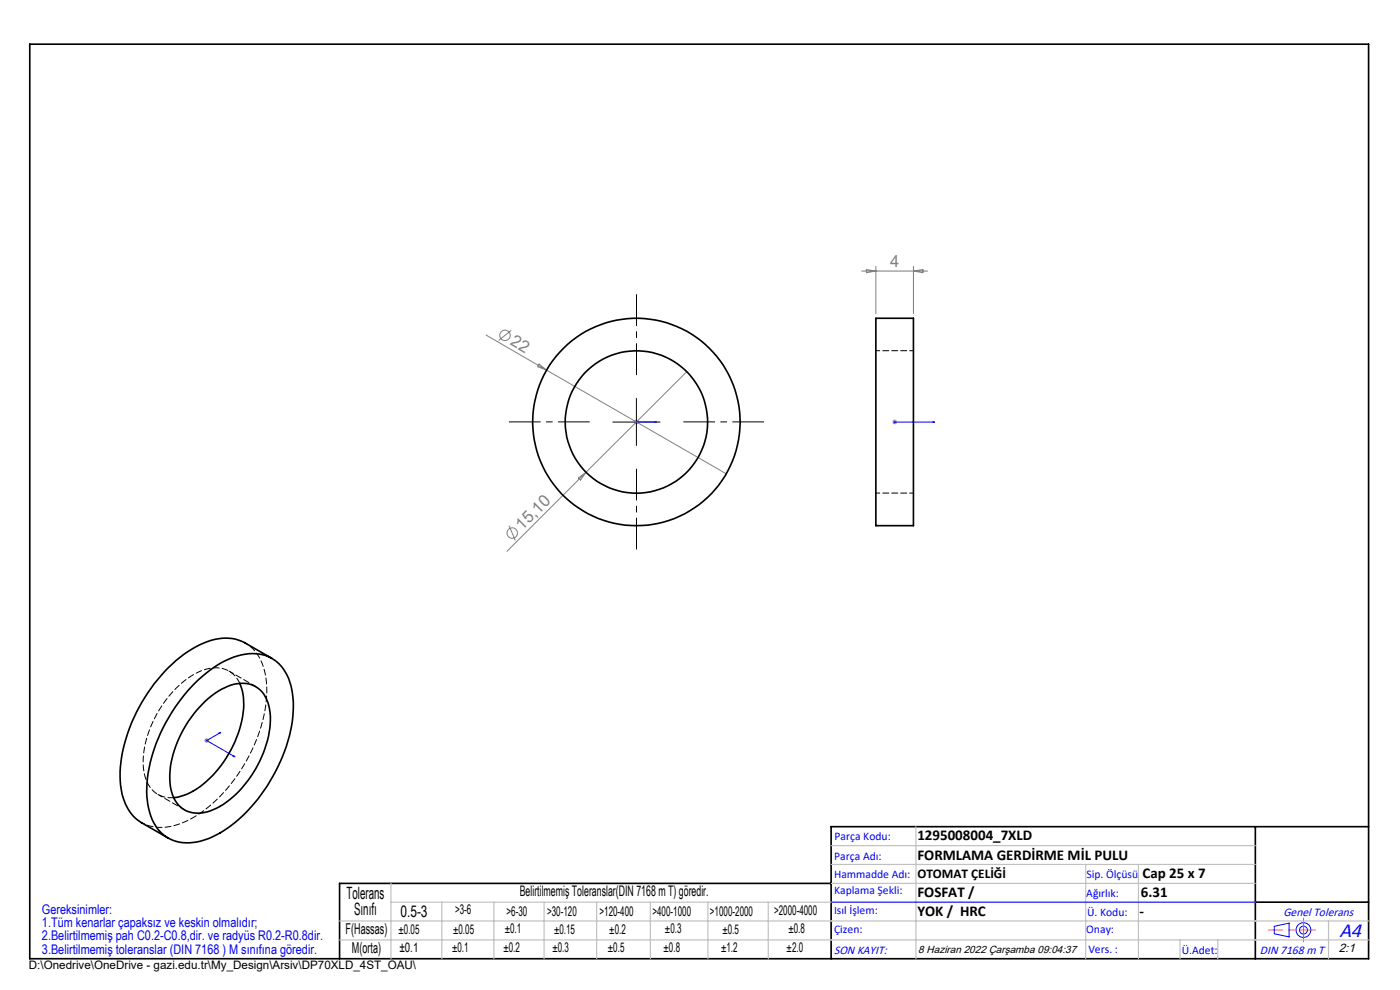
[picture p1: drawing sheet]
<svg xmlns="http://www.w3.org/2000/svg" width="297mm" height="210mm" viewBox="0 0 297 210" stroke-linecap="round" stroke-linejoin="round" font-family="sans-serif">
<g fill="none" stroke="#808080" stroke-width=".21">
<path d="M182.8 57.5h14M183.8 57.2l2 .3-2 .3zM185.8 56.5v10M193.8 56.5v10M193.8 57.5l2-.3v.6zM103.1 71.1l51 29.4M108.4 70.1l-2.6 2.1M114.4 77.2l1.6 1.3-1.9-.7zM145.7 78.8l-21.4 21.4M134.5 89.5h1M134.7 89.2l.7 .7M135 89v1"/>
<path d="M189.3 89.5h1M189.4 89.2l.7 .7M189.8 89v1M190.1 89.2l-.7 .7M108 111.5l1.3 3.1M122.7 101.4l1.6-1.2-1.1 1.6zM124.3 100.2l-16.7 16.7M43.4 157.1h.9M43.5 156.7l.7 .7M43.9 156.6v1M44.2 156.7l-.7 .7"/>
<circle cx="107.1" cy="71.1" r="1.11"/>
<circle cx="108.7" cy="113.1" r="1.11"/>
</g>
<g fill="none" stroke="#00f" stroke-width=".21">
<path d="M134.9 89.5h.2zM135 89.5h.1M135 89.5h4.2M139.2 89.5h-.4h.4M189.7 89.5h.2zM189.8 89.5h.1M189.8 89.5h8.5M198.3 89.5h-.5h.5M46.5 155.5l.3-.1-.2 .2zM46.8 155.4l-2.9 1.7 5.9 3.4M49.5 160.4l.1-.1 .2 .2zM176.3 191.4h90"/>
<path d="M270.3 196.5l3.2-.7v2.9l-3.2-.6z"/>
<circle cx="276.5" cy="197.3" r="1.57"/>
<circle cx="276.5" cy="197.3" r=".83"/>
</g>
<path d="M135 79.5v-17M125 89.5h-17M135 99.5v17M145 89.5h17" fill="none" stroke="#000" stroke-width=".21" stroke-dasharray="15.2 1.3 1.3 1.3" stroke-dashoffset="8.6"/>
<path d="M130 89.5h10M135 84.5v10" fill="none" stroke="#000" stroke-width=".21"/>
<path d="M6.3 9.4h284v194h-284zM266.3 175.4v28M290.3 175.4h-114v28M176.3 187.4h-104.3v16M266.3 191.4h24" fill="none" stroke="#000" stroke-width=".35"/>
<path d="M279 197.3h-9.9" fill="none" stroke="#f00" stroke-width=".21" stroke-dasharray="15.2 1.3 1.3 1.3" stroke-dashoffset="12.2"/>
<path d="M276.5 197.3v2.5M276.5 197.3v-2.5" fill="none" stroke="#808080" stroke-width=".21" stroke-dasharray="15.2 1.3 1.3 1.3"/>
<g fill="none" stroke="#c0c0c0" stroke-width=".25">
<path d="M176.3 179.4h90M194.3 175.4v28M72 199.4h218.3M72 195.4h218.3M82.9 187.4v16M82.9 191.4h183.4M93.7 191.4v12M104.8 191.4v12M115.4 191.4v12M126.6 191.4v12M138 191.4v12M150.2 191.4v12"/>
<path d="M163 191.4v12M176.3 183.4h90M176.3 187.4h90M230.3 183.4v20M241.5 183.4v20M250.3 199.4v4M258.3 199.4v4M281.8 195.4v8"/>
</g>
<g fill="#00f">
<path d="M138.8 89.5h.4zM134.9 89.5h.2z"/>
<path d="M189.7 89.5h.2zM197.8 89.5h.5z"/>
<path d="M46.5 155.5l.1 .1 .2-.2zM49.5 160.4l.3 .1-.2-.2z"/>
</g>
<g fill="none" stroke="#000" stroke-width=".35">
<path d="M185.8 67.5h8v44h-8zM57.7 139.7l-5.7-3.3a10.1 10.1 0 0 0-9.7 .4 31.8 31.8 0 0 0-13.8 15.3 26.5 26.5 0 0 0-2.6 16.2 9.4 9.4 0 0 0 4.1 6.2l5.7 3.3M41.3 144.9a20.5 20.5 0 0 1 10.7-6.1 8 8 0 0 1 9.5 5.9 23.8 23.8 0 0 1-1.6 15.8 33.1 33.1 0 0 1-14 16.6 11 11 0 0 1-9.8 .9 9.7 9.7 0 0 1-4.8-8.2 29.3 29.3 0 0 1 4.5-17.5 36.8 36.8 0 0 1 5.5-7.4zM43 149.3a12.5 12.5 0 0 1 8.7-4.4 5.8 5.8 0 0 1 5.5 5.6 20.7 20.7 0 0 1-4.1 14.3 17.5 17.5 0 0 1-9.8 7.6 5.7 5.7 0 0 1-7.1-5.1 21 21 0 0 1 4.9-15.9zM50.9 144.9a14.5 14.5 0 0 1-.3 10.6 22.9 22.9 0 0 1-10.3 12.7l-2 .7-1.4 .3"/>
<circle cx="135" cy="89.5" r="15.1"/>
<circle cx="135" cy="89.5" r="22"/>
</g>
<path d="M193.8 74.4h-8M185.8 104.6h8" fill="none" stroke="#000" stroke-width=".21" stroke-dasharray="1.3 .6" stroke-dashoffset=".4"/>
<path d="M30 174.5a10 10 0 0 0 9.4-.2l1.6-.9M41 173.4a34.4 34.4 0 0 0 15.6-26.7 12.1 12.1 0 0 0-3.5-9.6l-1.1-.7" fill="none" stroke="#000" stroke-width=".21" stroke-dasharray="1.3 .6" stroke-dashoffset=".6"/>
<path d="M50.9 144.9a5.7 5.7 0 0 0-7.5-2.9 19.9 19.9 0 0 0-10.5 10.3 18.4 18.4 0 0 0-2.1 12.4 5.6 5.6 0 0 0 6.1 4.5" fill="none" stroke="#000" stroke-width=".21" stroke-dasharray="1.3 .6"/>
<path d="M54.2 145.6l-5.6-3.2M33.5 168.5l5.7 3.3" fill="none" stroke="#000" stroke-width=".21" stroke-dasharray="1.3 .6" stroke-dashoffset=".2"/>
<text font-size="4.4" fill="#00f" x="284.2" y="198.7">A4</text>
<g font-size="3.6">
<text x="73.5" y="190.7">Tolerans</text>
<text x="75.1" y="194.1">Sınıfı</text>
</g>
<g font-size="3.5" fill="#808080">
<text x="188.8" y="56.7">4</text>
<text x="108.1" y="73" transform="rotate(30 108.1 73)">22</text>
<text x="110.8" y="112.6" transform="rotate(-45 110.8 112.6)">15,10</text>
</g>
<text font-size="3.4" x="85" y="194.4">0.5-3</text>
<g font-size="3.2">
<text x="194.6" y="178.2">1295008004_7XLD</text>
<text x="194.6" y="182.4">FORMLAMA GERDİRME MİL PULU</text>
<text x="194.6" y="190.2">FOSFAT /</text>
<text x="242" y="190.2">6.31</text>
<text x="242.4" y="186.2">Cap 25 x 7</text>
<text x="194.6" y="194.3">YOK / HRC</text>
<text x="241.7" y="194.3">-</text>
<text x="73.3" y="198.1">F(Hassas)</text>
<text x="74.7" y="202.2">M(orta)</text>
</g>
<text font-size="3.1" x="110.3" y="190.1">Belirtilmemiş Toleranslar(DIN 7168 m T) göredir.</text>
<g font-size="2.8">
<text x="194.6" y="186.2">OTOMAT ÇELİĞİ</text>
<text x="96.5" y="193.9">&gt;3-6</text>
<text x="107.1" y="198">±0.1</text>
<text x="107.5" y="194.2">&gt;6-30</text>
<text x="116.1" y="194.2">&gt;30-120</text>
<text x="127.2" y="194.2">&gt;120-400</text>
<text x="138.4" y="194.2">&gt;400-1000</text>
<text x="150.6" y="194.2">&gt;1000-2000</text>
<text x="164.2" y="194.2">&gt;2000-4000</text>
<text x="167.2" y="198">±0.8</text>
<text x="84.6" y="198.2">±0.05</text>
<text x="84.7" y="201.9">±0.1</text>
<text x="95.9" y="201.9">±0.1</text>
<text x="96.1" y="198.1">±0.05</text>
<text x="106.8" y="201.9">±0.2</text>
<text x="117.2" y="202">±0.3</text>
<text x="117.5" y="198.1">±0.15</text>
<text x="129" y="201.9">±0.5</text>
<text x="129.3" y="198">±0.2</text>
<text x="140.8" y="201.9">±0.8</text>
<text x="141.1" y="198">±0.3</text>
<text x="153" y="201.9">±1.2</text>
<text x="153.3" y="198">±0.5</text>
<text x="166.9" y="201.8">±2.0</text>
</g>
<g font-size="2.8" fill="#0000e8">
<text x="8.9" y="193.8">Gereksinimler:</text>
<text x="8.9" y="196.6">1.Tüm kenarlar çapaksız ve keskin olmalıdır;</text>
<text x="8.9" y="199.5">2.Belirtilmemiş pah C0.2-C0.8,dir. ve radyüs R0.2-R0.8dir.</text>
<text x="8.9" y="202.3">3.Belirtilmemiş toleranslar (DIN 7168 ) M sınıfına göredir.</text>
</g>
<g font-size="2.6" fill="#00f">
<text x="272.3" y="194.3">Genel Tolerans</text>
<text x="176.9" y="202.3">SON KAYIT:</text>
<text x="267.3" y="202.3">DIN 7168 m T</text>
</g>
<text font-size="2.6" x="284" y="202">2:1</text>
<g font-size="2.5" fill="#00f">
<text x="177" y="178.2">Parça Kodu:</text>
<text x="177" y="182.4">Parça Adı:</text>
<text x="176.9" y="186.2">Hammadde Adı:</text>
<text x="177" y="189.7">Kaplama Şekli:</text>
<text x="230.5" y="190.2">Ağırlık:</text>
<text x="230.5" y="186.2">Sip. Ölçüsü</text>
<text x="176.9" y="193.9">Isıl İşlem:</text>
<text x="177" y="197.8">Çizen:</text>
<text x="230.4" y="197.8">Onay:</text>
<text x="230.6" y="194.3">Ü. Kodu:</text>
<text x="230.9" y="202.1">Vers. :</text>
<text x="250.7" y="202.3">Ü.Adet:</text>
</g>
<text font-size="2.5" x="6.1" y="205.5">D:\Onedrive\OneDrive - gazi.edu.tr\My_Design\Arsiv\DP70XLD_4ST_OAU\</text>
<text font-size="2.2" x="194.8" y="202.1">8 Haziran 2022 Çarşamba 09:04:37</text>
</svg>
